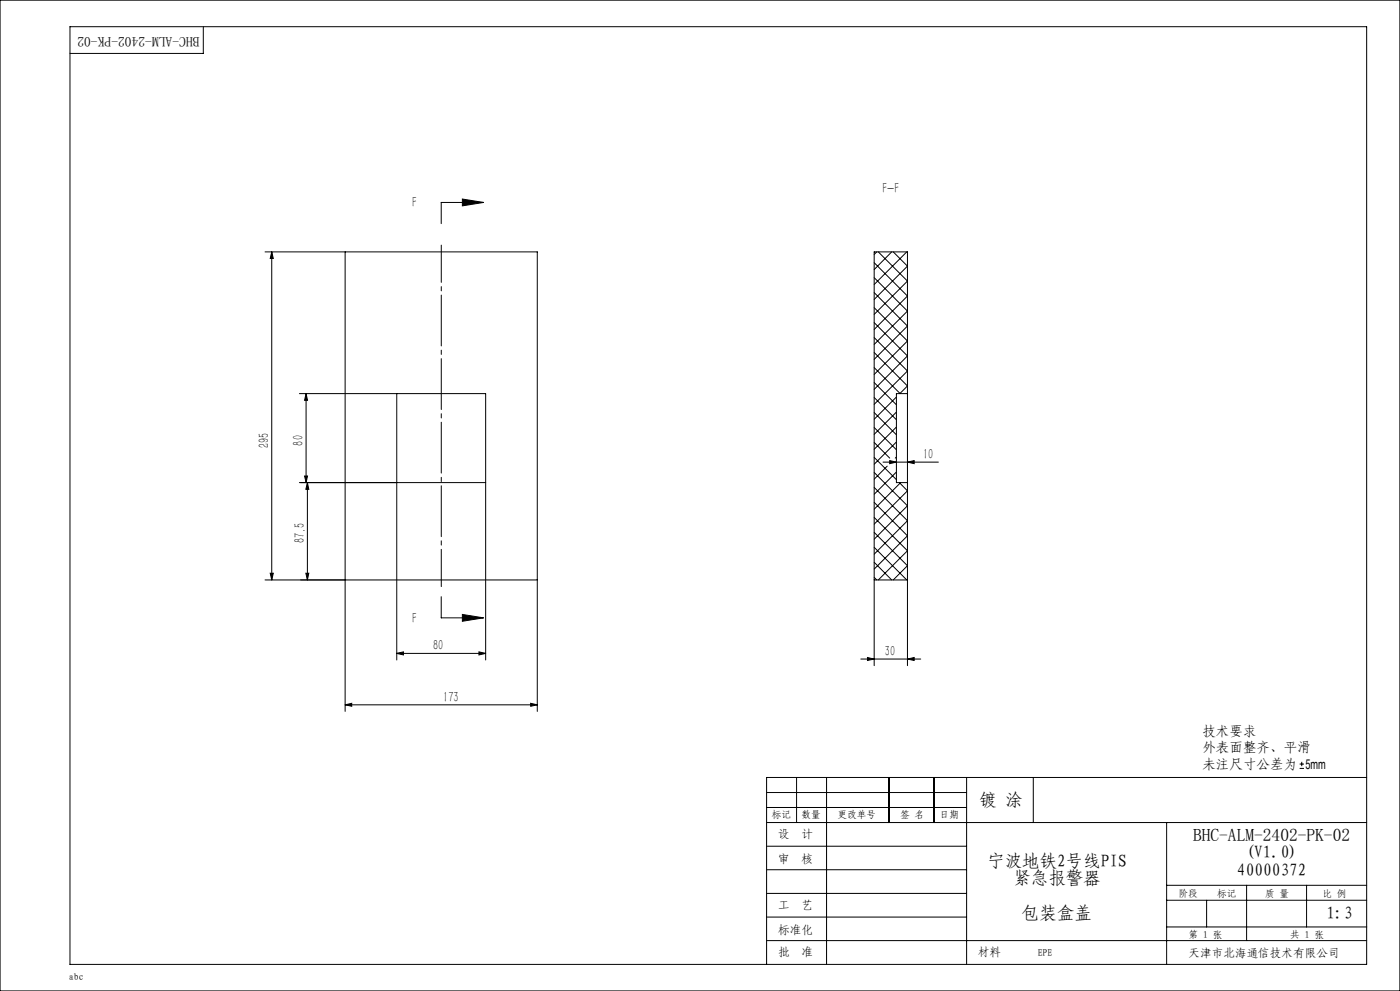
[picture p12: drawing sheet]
<svg xmlns="http://www.w3.org/2000/svg" width="420mm" height="297mm" viewBox="0 0 420 297" stroke-linecap="round" stroke-linejoin="round" font-family="sans-serif">
<g fill="none" stroke="#000" stroke-width=".3">
<path d="M21 8h389v281h-389zM61 8v8h-40M138.7 59.7l6.4 1-6.4 1zM79.5 75.5h81.7v137.7M81.5 75.5l.5 2h-.9zM81.5 75.5v98.3M103.5 75.5v137.7M145.1 60.7h-12.7v6.3M262.3 78.7l9.9 10-9.9 10M263 75.5l-.7 .8M263.5 75.5l8.7 8.7-9.9 10M267.5 75.5l-5.2 5.3"/>
<path d="M268 75.5l4.2 4.3-9.9 9.9M272 75.5l-9.7 9.8M262.3 83.2l9.9 10-9.9 10M262.3 87.7l9.9 10-9.9 10M262.3 92.2l9.9 10-9.9 10M262.3 96.7l9.9 10-9.9 10M89.8 118h55.9v79.8M91.8 118l.5 2h-.9zM91.8 118v26.6M119 118v79.8M262.3 101.2l9.9 10-9.9 10M262.3 105.7l9.9 10-2.3 2.3"/>
<path d="M262.3 119.1l6.6 6.7M262.3 114.6l6.6 6.7M262.3 110.2l7.8 7.8M268.9 119l-6.6 6.7M272.2 118h-3.3v26.6h3.3M262.3 137.1l6.6 6.7M262.3 128.1l6.6 6.7M262.3 123.6l6.6 6.7M262.3 132.6l4.6 4.7M264.9 138.5h16.6M266.2 139.7l-3.9 3.9M266.9 138l2 .5-2 .5z"/>
<path d="M268.9 123.5l-6.6 6.7M268.9 128l-6.6 6.7M268.9 132.5l-6.6 6.6M268.9 137l-.3 .3M272.2 138.5l2-.5v1zM91.4 142.7h.9l-.5 1.9zM92.2 144.6v29.2M92.2 144.6l.4 2h-.8zM145.7 144.6h-55.9M262.3 141.6l9.9 10-9.9 10M262.3 146.1l9.9 10-9.9 10M262.3 150.6l9.9 10-9.9 10"/>
<path d="M262.3 155.1l9.9 10-8.7 8.7M262.3 159.6l9.9 9.9-4.2 4.3M268.9 141.5l-6.6 6.6M269.8 144.6l2.4 2.5-9.9 10M270.2 144.6l-7.9 8M79.5 173.8h81.7M81.1 171.8h.9l-.5 2zM91.8 171.8h.8l-.4 2zM132.4 178.8v6.4h12.7M262.3 173.8h9.9M262.3 173l.7 .8M262.3 168.5l5.2 5.3"/>
<path d="M262.3 164l9.7 9.8M119 195.8l2-.4v.9zM119 195.8h26.7M138.7 184.1l6.4 1.1-6.4 1zM143.7 195.4l2 .4-2 .5zM258.2 197.5h18M260.2 197.1l2.1 .4-2.1 .4zM262.3 199.5v-124h9.9v124M272.2 197.5l2-.4v.8zM103.5 211.2l2-.4v.9zM103.5 211.2h57.7M159.2 210.8l2 .4-2 .5z"/>
<path d="M230 237.5h60M239 233v13.5M248 233v56M266.7 233v13.5M280.2 233v13.5M290 233v56M310 233v13.5M389.9 230.3h1.3M389.9 229h1.3M390.5 228.3v1.3M410 233h-180v56M230 242h60"/>
<path d="M230 246.5h180M230 253.6h60M350 246.5v42.5M230 260.7h60M230 267.8h60M230 274.8h60M350 269.8h60M350 265.3h60M350 277.8h60M362 269.8v8M374 265.3v16.6M392 265.3v12.5"/>
<path d="M230 281.9h180"/>
</g>
<path d="M132.4 73.5v102.3" fill="none" stroke="#000" stroke-width=".3" stroke-dasharray="15.2 1.3 1.3 1.3" stroke-dashoffset="4.1"/>
<path d="M0 0h420v297h-420z" fill="none" stroke="#000" stroke-width=".35"/>
<g fill="#000">
<path d="M81.1 171.8h.9l-.5 2zM81.5 75.5l.5 2h-.9z"/>
<path d="M92.2 144.6l.4 2h-.8zM91.8 171.8h.8l-.4 2z"/>
<path d="M138.7 59.7l6.4 1-6.4 1zM138.7 184.1l6.4 1.1-6.4 1z"/>
<path d="M91.4 142.7h.9l-.5 1.9zM91.8 118l.5 2h-.9z"/>
<path d="M143.7 195.4l2 .4-2 .5zM119 195.8l2-.4v.9zM159.2 210.8l2 .4-2 .5zM103.5 211.2l2-.4v.9zM272.2 138.5l2-.5v1zM266.9 138l2 .5-2 .5zM272.2 197.5l2-.4v.8zM260.2 197.1l2.1 .4-2.1 .4z"/>
</g>
<g font-size="5.2">
<text x="293.8" y="241.6">镀 涂</text>
<text x="357.9" y="252">BHC-ALM-2402-PK-02</text>
<text x="373.6" y="257.3">(V1.0)</text>
<text x="296.2" y="259.7">宁波地铁2号线PIS</text>
<text x="371" y="262.5">40000372</text>
<text x="304.1" y="265">紧急报警器</text>
<text x="306.7" y="275.4">包装盒盖</text>
<text x="398" y="275.4">1:3</text>
</g>
<g font-size="4.4">
<text x="264.8" y="57.9">F-F</text>
<text x="123.7" y="62.1">F</text>
<text x="80.7" y="134.3" transform="rotate(-90 80.7 134.3)">295</text>
<text x="91" y="133.5" transform="rotate(-90 91 133.5)">80</text>
<text x="276.9" y="137.6">10</text>
<text x="91.3" y="162.7" transform="rotate(-90 91.3 162.7)">87.5</text>
<text x="123.7" y="186.6">F</text>
<text x="129.9" y="194.9">80</text>
<text x="265.5" y="196.6">30</text>
<text x="133" y="210.3">173</text>
</g>
<g font-size="4.1">
<text x="59.8" y="11" transform="rotate(-180 59.8 11)">BHC-ALM-2402-PK-02</text>
<text x="360.7" y="220.4">技术要求</text>
<text x="360.7" y="225.4">外表面整齐、平滑</text>
<text x="360.7" y="230.4">未注尺寸公差为 5mm</text>
</g>
<g font-size="3.5">
<text x="233.5" y="251.3">设</text>
<text x="240.5" y="251.3">计</text>
<text x="233.5" y="258.7">审</text>
<text x="240.5" y="258.7">核</text>
<text x="233.5" y="272.6">工</text>
<text x="240.5" y="272.6">艺</text>
<text x="233.5" y="279.9">标准化</text>
<text x="233.5" y="286.4">批</text>
<text x="240.5" y="286.4">准</text>
<text x="293.4" y="286.5">材料</text>
<text x="356.5" y="286.7">天津市北海通信技术有限公司</text>
</g>
<g font-size="2.9">
<text x="231.6" y="245.2">标记</text>
<text x="240.5" y="245.2">数量</text>
<text x="251.3" y="245.2">更改单号</text>
<text x="270.1" y="245.2">签 名</text>
<text x="281.9" y="245.2">日期</text>
<text x="353.5" y="268.7">阶段</text>
<text x="365.2" y="268.7">标记</text>
<text x="379.5" y="268.7">质 量</text>
<text x="396.8" y="268.7">比 例</text>
<text x="356.5" y="281">第 1 张</text>
<text x="387.1" y="281">共 1 张</text>
<text x="311.3" y="286.5">EPE</text>
<text x="20.7" y="293.8">abc</text>
</g>
</svg>
